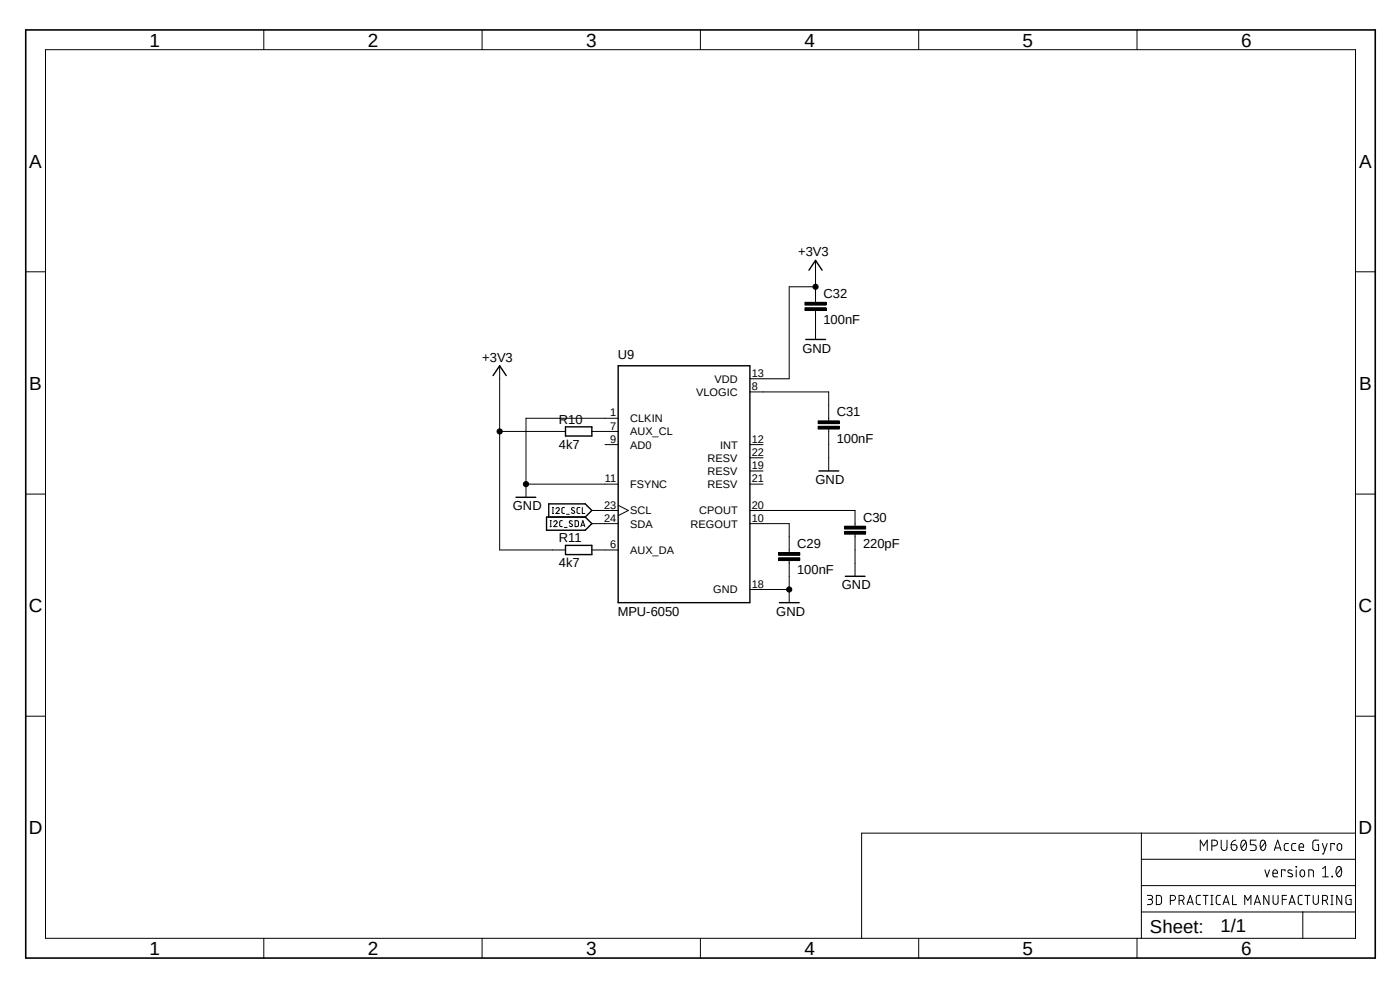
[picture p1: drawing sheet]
<svg xmlns="http://www.w3.org/2000/svg" width="297mm" height="210mm" viewBox="0 0 297 210" stroke-linecap="round" stroke-linejoin="round" font-family="sans-serif">
<path d="M4.9 6l287.2 197.9M292.1 6l-287.2 197.9" fill="none" stroke="#fff" stroke-width=".21"/>
<path d="M171.6 57.3l1.4-2.1 1.4 2.1M104.6 79.7l1.4-2.1 1.4 2.1M131.1 77.6h28v50.2h-28zM170.9 72h4.2M120 90.6h5.6v1.9h-5.6zM173.7 99.9h4.2M109.5 105.5h4.2M116 109.7h8.2l1.4 1.4-1.4 1.4h-8.2zM116.4 109.7v-2.8h7.8l1.4 1.4-1.4 1.4M120 115.7h5.6v1.9h-5.6zM165.4 127.8h4.1M179.3 122.3h4.2" fill="none" stroke="#000" stroke-width=".3"/>
<g fill="none" stroke="#000" stroke-width=".21">
<path d="M9.7 10.5h277.9v188.6h-277.9zM56 6.3v4.2M102.3 6.3v4.2M148.6 6.3v4.2M194.9 6.3v4.2M241.2 6.3v4.2M5.5 57.7h4.2M173 55.2v9M287.6 57.7h4.2M106 77.6v39.1h14M170.8 65.3h4.5v.6h-4.5zM170.8 64.1h4.5v.6h-4.5z"/>
<path d="M173 60.8h-5.6v19.5h-8.3M173 65.8v6.2M106 91.5h14M125.6 91.5h5.5M128.4 94.3h2.7M131.1 88.7h-19.5v16.8M159.1 83.1h16.7v6.2M159.1 94.3h2.8M159.1 97.1h2.8M159.1 99.9h2.8M173.6 90.4h4.5v.6h-4.5zM173.6 89.3h4.5v.6h-4.5z"/>
<path d="M175.8 91v8.9M5.5 104.8h4.2M111.6 102.7h19.5M116.7 111.7h.3M116.7 110.4h.3M116.8 110.4v1.3M117.2 108.9h.2M117.2 107.7h.2M117.3 107.7v1.2M117.5 110.7a.35 .35 0 0 1 .5-.2 .35 .35 0 0 1 .1 .5l-.6 .7h.7M117.9 107.9a.36 .36 0 0 1 .6-.2 .36 .36 0 0 1 .1 .5l-.7 .7h.8M119.3 110.4l-.4 .1-.2 .2 .1 .9 .5 .1"/>
<path d="M119.7 111.9h.6M119.8 107.7h-.5l-.1 .2 .1 .9 .5 .1M120.2 109.1h.6M121.4 110.6l-.3-.2-.3 .3 .6 .6v.3l-.2 .1-.4-.2M121.9 107.8l-.4-.1-.3 .2 .7 .6v.3l-.2 .1-.5-.1M122 110.4l.7 .2v.8l-.1 .3h-.6zM123 107.7h-.4l-.2 .2 .1 .9 .5 .1M123.2 111.7l.5-1.3 .4 1.3M123.4 111.4h.6M123.5 107.7v1.2h.6M125.6 116.7h5.5M125.6 108.3h5.5"/>
<path d="M125.6 111.1h5.5M131.1 107.2l2.2 1.1-2.2 1.1M159.1 111.1h8.3v6.1M159.1 108.3h22.3v3.3M159.1 102.7h2.8M165.2 118.3h4.5v.6h-4.5zM165.2 117.2h4.5v.6h-4.5zM167.4 118.9v8.9M179.2 112.7h4.4v.6h-4.4zM179.2 111.6h4.4v.6h-4.4zM181.4 113.3v9M287.6 104.8h4.2"/>
<path d="M159.1 125.1h8.3M5.5 151.9h4.2M287.6 151.9h4.2M242.1 176.7v22.4M257.1 179.5h.6a.61 .61 0 0 0 .6-.7 .61 .61 0 0 0-.6-.6h-.6v2.2M259.1 178.2v1.6a.61 .61 0 0 0 .6 .6 .61 .61 0 0 0 .6-.6v-1.6M261.2 179.2h.8a.63 .63 0 0 1 .4 .7 .63 .63 0 0 1-.6 .5 .63 .63 0 0 1-.6-.6zM262.2 178.2a1.01 1.01 0 0 0-1 1M263.5 178.4l.5-.1a1.41 1.41 0 0 1-.1 2.1 1.34 1.34 0 0 1-.4-2zM264.3 178.7l-.9 1.2M266.5 178.2h-1.2v1h.7a.63 .63 0 0 1 .5 .6 .63 .63 0 0 1-.5 .6h-.7M267.6 178.4l.5-.1a1.34 1.34 0 0 1-.2 2.1 1.42 1.42 0 0 1-.3-2z"/>
<path d="M268.4 178.7l-.9 1.2M270.5 179.9h1.1M273.3 178.9l-.6 .1-.2 .3v1l.8 .1M274.9 178.9l-.7 .1-.2 .3 .1 1 .8 .1M275.6 179.7h1a.52 .52 0 0 0-.4-.7 .52 .52 0 0 0-.6 .5l.2 .9h.8M279.7 178.2l-.9 .1-.2 .2-.1 1.4 .3 .4 .9 .1v-1.2h-.3M280.5 178.9l.6 1.5M281.6 178.9l-.8 2.2h-.3M283.1 179.2v-.3h-.8v1.5M283.9 179.1a.45 .45 0 0 1 .5-.1 .45 .45 0 0 1 .2 .5v.4a.49 .49 0 0 1-.4 .5 .49 .49 0 0 1-.5-.5v-.7zM287.6 176.7h-104.8v22.4M56 199.1v4.1"/>
<path d="M102.3 199.1v4.1M148.6 199.1v4.1M194.9 199.1v4.1M241.2 199.1v4.1M242.1 193.5h45.5M242.1 187.9h45.5M242.1 182.3h45.5M243.4 189.9h.7a.42 .42 0 0 1 .4 .5 .42 .42 0 0 1-.4 .4h-.5M244 190.8a.55 .55 0 0 1 .5 .5 .55 .55 0 0 1-.5 .6h-.6M245.3 189.9h.6a.51 .51 0 0 1 .5 .6v.8l-.1 .4-1 .2zM248.3 191h.5a.53 .53 0 0 0 .6-.5 .53 .53 0 0 0-.6-.6h-.5v2M250.1 191h.6a.53 .53 0 0 0 .5-.5 .53 .53 0 0 0-.5-.6h-.6v2"/>
<path d="M250.8 191l.4 .9M251.8 191.9l.7-2 .7 2M252 191.4h1M254.6 180.4v-2.2l.8 1.3 .7-1.3v2.2M254.7 189.9l-.7 .1-.2 .4 .1 1.3 .4 .2h.4M255.2 189.9h1.1M255.8 189.9v2M256.9 191.9h.4M256.9 189.9h.4M257.1 189.9v2M258.9 189.9l-.7 .1-.2 .4 .1 1.3 .4 .2h.4M259.5 191.9l.6-2 .7 2"/>
<path d="M259.6 191.4h1M261.5 189.9v2h.8M264.1 191.9v-2l.6 1.1 .7-1.1v2M266.1 191.9l.6-2 .7 2M266.3 191.4h1M268.4 184.5l.4 1.5 .5-1.5M269.2 189.9v2l-1.1-2v2M270 185.3h1a.51 .51 0 0 0-.3-.8 .51 .51 0 0 0-.7 .5l.1 .8 .9 .2M270.1 189.9v1.4a.53 .53 0 0 0 .5 .6 .53 .53 0 0 0 .5-.6v-1.4M270.3 180.4l.8-2.2 .7 2.2M272 190.8h.9M272.6 184.8v-.3h-.7v1.5"/>
<path d="M272.9 189.9h-.9v2M273.5 191.9l.6-2 .7 2M273.6 191.4h1M274.1 184.7a.62 .62 0 0 0-.8 0v.3l.7 .4 .2 .4a.75 .75 0 0 1-1 .1M275 183.8l.1 .1zM275 184.5v1.5M276 184.7a.45 .45 0 0 1 .5-.1 .45 .45 0 0 1 .3 .4v.5a.49 .49 0 0 1-.5 .5 .49 .49 0 0 1-.5-.5v-.7zM276.3 189.9l-.7 .1-.2 .4 .1 1.3 .3 .2h.5M276.4 193.5v5.6M276.8 189.9h1.1M277.4 189.9v2M277.7 186v-1.5l.9 .2v1.3"/>
<path d="M278.6 189.9v1.4a.55 .55 0 0 0 .5 .6 .55 .55 0 0 0 .6-.6v-1.4M280.6 191h.5a.53 .53 0 0 0 .6-.5 .53 .53 0 0 0-.6-.6h-.5v2M280.6 186h1.2M280.6 184.3l.6-.5v2.2M281.2 191l.5 .9M282.4 191.9h.4M282.4 189.9h.4M282.6 185.9l.1 .1zM282.6 189.9v2M283.7 183.9h.5a1.41 1.41 0 0 1-.1 2.1 1.37 1.37 0 0 1-.4-2.1zM284.5 184.3l-1 1.2M284.6 189.9v2l-1-2v2"/>
<path d="M286.6 189.9l-.9 .1-.1 .2-.1 1.2 .2 .4 .9 .1v-1.1h-.3"/>
<circle cx="173" cy="60.8" r=".55"/>
<circle cx="106" cy="91.5" r=".55"/>
<circle cx="111.6" cy="102.7" r=".55"/>
<circle cx="167.4" cy="125.1" r=".55"/>
</g>
<path d="M5.5 6.3h286.3v196.9h-286.3z" fill="none" stroke="#000" stroke-width=".34"/>
<g fill="#000">
<path d="M170.8 65.3h4.5v.6h-4.5z" fill-rule="evenodd"/>
<path d="M170.8 64.1h4.5v.6h-4.5z" fill-rule="evenodd"/>
<path d="M173.6 90.4h4.5v.6h-4.5z" fill-rule="evenodd"/>
<path d="M173.6 89.3h4.5v.6h-4.5z" fill-rule="evenodd"/>
<path d="M165.2 118.3h4.5v.6h-4.5z" fill-rule="evenodd"/>
<path d="M165.2 117.2h4.5v.6h-4.5z" fill-rule="evenodd"/>
<path d="M179.2 112.7h4.4v.6h-4.4z" fill-rule="evenodd"/>
<path d="M179.2 111.6h4.4v.6h-4.4z" fill-rule="evenodd"/>
<circle cx="173" cy="60.8" r=".55"/>
<circle cx="106" cy="91.5" r=".55"/>
<circle cx="111.6" cy="102.7" r=".55"/>
<circle cx="167.4" cy="125.1" r=".55"/>
</g>
<g font-size="4">
<text x="31.7" y="9.9">1</text>
<text x="78" y="9.9">2</text>
<text x="124.3" y="9.9">3</text>
<text x="170.6" y="9.9">4</text>
<text x="217" y="9.9">5</text>
<text x="263.3" y="9.9">6</text>
<text x="6.2" y="35.6">A</text>
<text x="288.3" y="35.6">A</text>
<text x="6.2" y="82.7">B</text>
<text x="288.3" y="82.7">B</text>
<text x="6.1" y="129.8">C</text>
<text x="288.2" y="129.8">C</text>
<text x="6.1" y="177">D</text>
<text x="288.2" y="177">D</text>
<text x="31.7" y="202.6">1</text>
<text x="78" y="202.6">2</text>
<text x="124.3" y="202.6">3</text>
<text x="170.6" y="202.6">4</text>
<text x="217" y="202.6">5</text>
<text x="263.3" y="202.6">6</text>
</g>
<g font-size="3.9">
<text x="244" y="197.8">Sheet:</text>
<text x="258.9" y="197.7">1/1</text>
</g>
<g font-size="2.8">
<text x="169.3" y="54.4">+3V3</text>
<text x="174.7" y="63.2">C32</text>
<text x="174.7" y="68.8">100nF</text>
<text x="102.3" y="76.7">+3V3</text>
<text x="131.1" y="76.1">U9</text>
<text x="170.2" y="74.8">GND</text>
<text x="118.6" y="89.9">R10</text>
<text x="177.5" y="88.3">C31</text>
<text x="118.6" y="95.2">4k7</text>
<text x="177.5" y="93.9">100nF</text>
<text x="173" y="102.7">GND</text>
<text x="108.8" y="108.3">GND</text>
<text x="183.1" y="110.7">C30</text>
<text x="118.6" y="115">R11</text>
<text x="169.1" y="116.2">C29</text>
<text x="183.1" y="116.2">220pF</text>
<text x="118.6" y="120.3">4k7</text>
<text x="169.1" y="121.8">100nF</text>
<text x="178.6" y="125.1">GND</text>
<text x="131.1" y="130.8">MPU-6050</text>
<text x="164.7" y="130.6">GND</text>
</g>
<g font-size="2.3">
<text x="151.6" y="81.2">VDD</text>
<text x="159.5" y="82.8">8</text>
<text x="159.5" y="80">13</text>
<text x="129.5" y="88.4">1</text>
<text x="133.7" y="89.6">CLKIN</text>
<text x="147.7" y="84">VLOGIC</text>
<text x="129.5" y="91.1">7</text>
<text x="129.5" y="93.9">9</text>
<text x="133.7" y="92.4">AUX_CL</text>
<text x="133.7" y="95.2">AD0</text>
<text x="152.8" y="95.2">INT</text>
<text x="159.5" y="93.9">12</text>
<text x="150.1" y="98">RESV</text>
<text x="150.1" y="100.8">RESV</text>
<text x="159.5" y="96.7">22</text>
<text x="159.5" y="99.5">19</text>
<text x="128.1" y="107.9">23</text>
<text x="128.3" y="102.3">11</text>
<text x="133.7" y="103.5">FSYNC</text>
<text x="150.1" y="103.5">RESV</text>
<text x="159.5" y="107.9">20</text>
<text x="159.5" y="102.3">21</text>
<text x="128.1" y="110.7">24</text>
<text x="133.7" y="109.1">SCL</text>
<text x="133.7" y="111.9">SDA</text>
<text x="146.5" y="111.9">REGOUT</text>
<text x="148.3" y="109.1">CPOUT</text>
<text x="159.5" y="110.7">10</text>
<text x="129.5" y="116.3">6</text>
<text x="133.7" y="117.5">AUX_DA</text>
<text x="151.3" y="125.9">GND</text>
<text x="159.5" y="124.7">18</text>
</g>
</svg>
